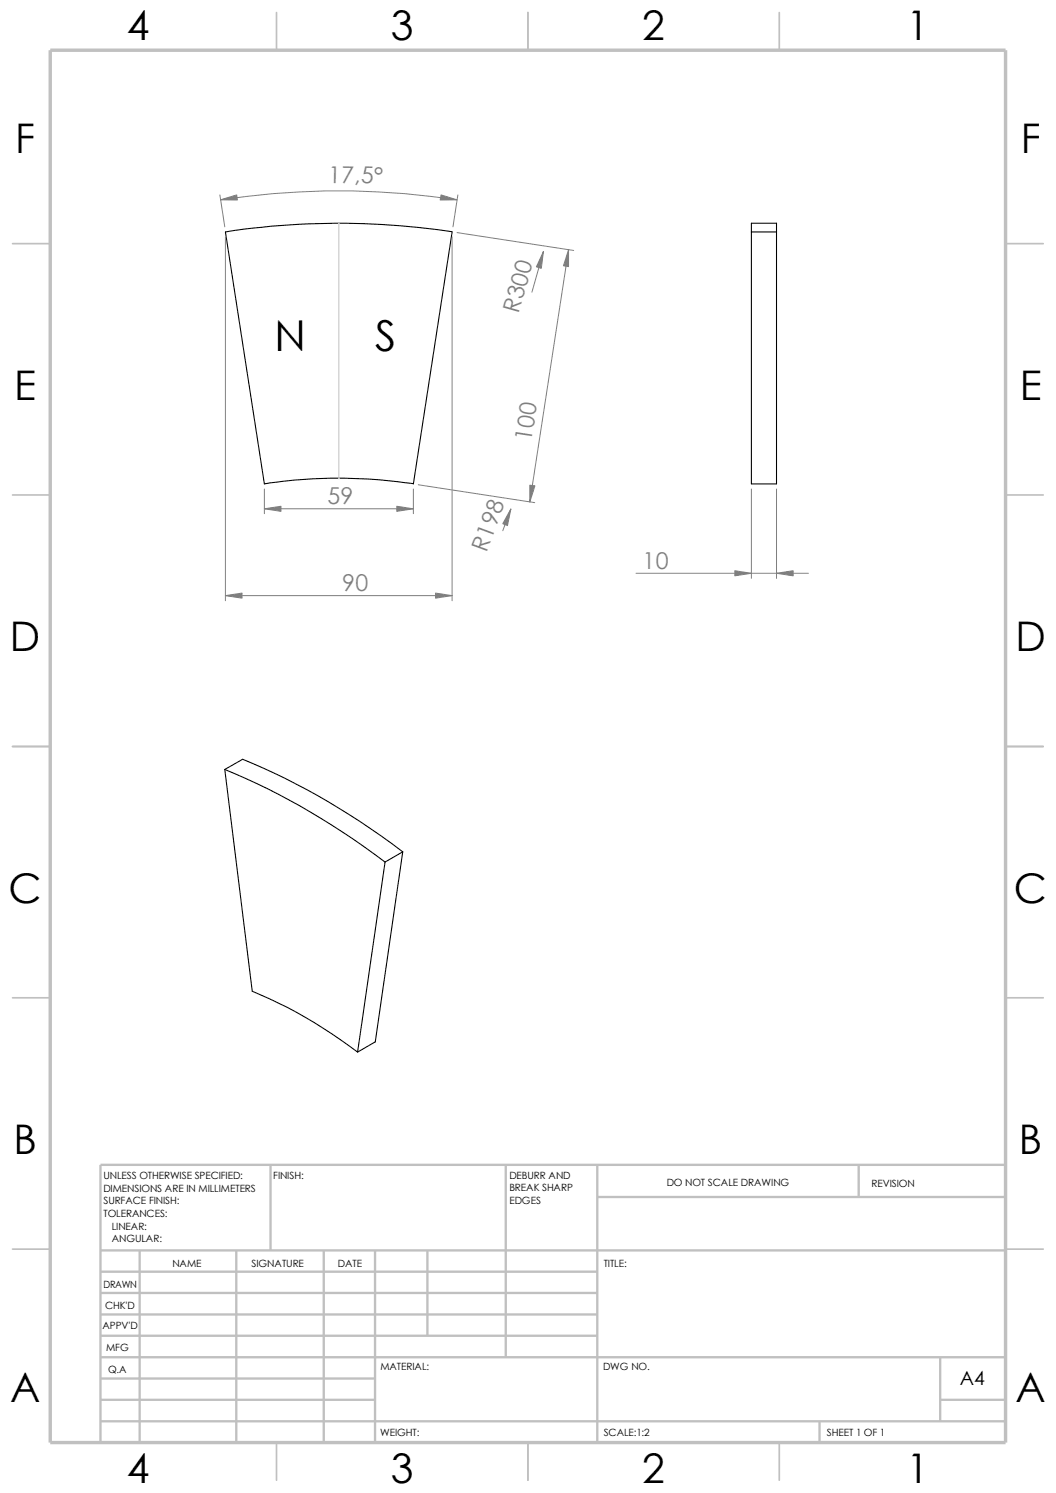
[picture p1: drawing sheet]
<svg xmlns="http://www.w3.org/2000/svg" width="210mm" height="297mm" viewBox="0 0 210 297" stroke-linecap="round" stroke-linejoin="round" font-family="sans-serif">
<g fill="none" stroke="#c0c0c0" stroke-width=".34">
<path d="M55 2.5v7.5M105 2.5v7.5M155 2.5v7.5M2.5 48.5h7.5M200 48.5h7.5M2.5 98.5h7.5M200 98.5h7.5M2.5 148.5h7.5M200 148.5h7.5M2.5 198.5h7.5M200 198.5h7.5M2.5 248.5h7.5"/>
<path d="M200 248.5h7.5M55 287v7.5M105 287v7.5M155 287v7.5"/>
</g>
<g fill="none" stroke="#c0c0c0" stroke-width=".47">
<path d="M53.8 231.7v17.1M100.6 231.7v38.3M118.8 231.7v55.3M118.8 238.1h81.2M170.8 231.7v6.4M200 231.7h-180v55.3M20 248.8h180M20 257.2h98.8M20 253h98.8M27.8 248.8v38.2M47 248.8v38.2M64.4 248.8v38.2"/>
<path d="M74.6 248.8v38.2M85 248.8v16.9M20 265.7h98.8M20 261.5h98.8M20 278.5h54.6M20 274.2h54.6M20 270h180M187 278.5h13M187 270v12.7M20 282.7h180M163 282.7v4.3"/>
</g>
<path d="M10 10h190v277h-190z" fill="none" stroke="#c0c0c0" stroke-width=".68" stroke-linecap="butt"/>
<path d="M89.9 46.1l-7.7 50.2M89.9 46.1a148.7 148.7 0 0 0-45.1 0l7.8 50.2a98.3 98.3 0 0 1 29.6-.1M149.4 46.1v-1.7h5v1.7M149.4 46.1v50.2h5v-50.2M149.4 46.1h5M44.7 153.1a140.1 140.1 0 0 1 31.9 18.4M44.7 153.1l3.6-2.1a138.7 138.7 0 0 1 31.8 18.5M44.7 153.1l5.5 44.1a94.1 94.1 0 0 1 20.9 12.1M76.6 171.5l-5.5 37.8M80.1 169.5l-3.5 2M80.1 169.5l-5.5 37.8-3.5 2" fill="none" stroke="#000" stroke-width=".21"/>
<path d="M67.4 44.4v50.8" fill="none" stroke="#c0c0c0" stroke-width=".2"/>
<g fill="#c0c0c0" stroke="#c0c0c0" stroke-width=".2">
<circle cx="67.4" cy="44.4" r=".08"/>
<circle cx="67.4" cy="95.2" r=".08"/>
</g>
<g fill="none" stroke="#808080" stroke-width=".2">
<path d="M43.7 38.8l1 6.3M43.9 39.8a154.5 154.5 0 0 1 47 0M91.1 38.8l-1 6.3M44.8 47.1v72.4M89.9 47.1v72.4M90.9 46.3l23.2 3.5M108.1 50l-2.3 8.1M113.1 49.7l-7.7 50.2M52.6 97.3v4.9M82.2 97.3v4.9M83.2 96.4l23.1 3.6M149.4 97.3v17.8"/>
<path d="M154.4 97.3v17.8M44.8 118.5h45.1M52.6 101.2h29.6M101.6 101.3l-1.6 4.3M126.5 114h34.3"/>
</g>
<g fill="#808080" stroke="#808080" stroke-width=".2">
<path d="M78.9 100.7l3.3 .5-3.3 .5z"/>
<path d="M113.1 49.7v3.3l-1-.1z"/>
<path d="M105.4 96.5l1 .1-1 3.3z"/>
<path d="M44.8 118.5l3.3-.5v1z"/>
<path d="M101.6 101.3l-.7 3.3-.9-.4z"/>
<path d="M52.6 101.2l3.3-.5v1z"/>
<path d="M43.9 39.8l3.2-1 .1 1z"/>
<path d="M87.7 38.8l3.2 1h-3.4z"/>
<path d="M86.6 118l3.3 .5-3.3 .5z"/>
<path d="M108.1 50l-.4 3.4-1-.3z"/>
<path d="M146.1 113.5l3.3 .5-3.3 .6z"/>
<path d="M154.4 114l3.3-.5v1.1z"/>
</g>
<g font-size="8.5">
<text x="54.6" y="69.8">N</text>
<text x="74.6" y="69.8">S</text>
</g>
<g font-size="8.1">
<text x="25.2" y="8">4</text>
<text x="77.7" y="8">3</text>
<text x="127.7" y="8">2</text>
<text x="180.3" y="8">1</text>
<text x="3" y="30.4">F</text>
<text x="203" y="30.4">F</text>
<text x="2.8" y="79.6">E</text>
<text x="202.8" y="79.6">E</text>
<text x="1.9" y="129.6">D</text>
<text x="202" y="129.6">D</text>
<text x="1.7" y="179.6">C</text>
<text x="201.6" y="179.6">C</text>
<text x="2.7" y="229.6">B</text>
<text x="202.6" y="229.6">B</text>
<text x="2" y="278.8">A</text>
<text x="201.9" y="278.8">A</text>
<text x="25.2" y="294.9">4</text>
<text x="77.7" y="294.9">3</text>
<text x="127.7" y="294.9">2</text>
<text x="180.3" y="294.9">1</text>
</g>
<g font-size="4.6" fill="#808080">
<text x="65.3" y="36.3" transform="rotate(1 65.3 36.3)">17,5°</text>
<text x="103.1" y="62.4" transform="rotate(-74 103.1 62.4)">R30</text>
<text x="105.7" y="87.9" transform="rotate(-81 105.7 87.9)">10</text>
<text x="65.1" y="100.3">59</text>
<text x="96.8" y="110" transform="rotate(-70 96.8 110)">R198</text>
<text x="127.8" y="113.1">10</text>
<text x="68.1" y="117.6">90</text>
</g>
<text font-size="3.9" x="190.9" y="275.5">A4</text>
<g font-size="2">
<text x="20.6" y="234.6">UNLESS OTHERWISE SPECIFIED:</text>
<text x="20.6" y="237.1">DIMENSIONS ARE IN MILLIMETERS</text>
<text x="20.6" y="239.6">SURFACE FINISH:</text>
<text x="54.4" y="234.6">FINISH:</text>
<text x="101.3" y="239.5">EDGES</text>
<text x="101.3" y="234.5">DEBURR AND</text>
<text x="101.3" y="237">BREAK SHARP</text>
<text x="132.6" y="236">DO NOT SCALE DRAWING</text>
<text x="173.3" y="236.2">REVISION</text>
<text x="20.6" y="242.1">TOLERANCES:</text>
<text x="22.2" y="244.6">LINEAR:</text>
<text x="22.2" y="247.1">ANGULAR:</text>
<text x="50" y="252">SIGNATURE</text>
<text x="67.2" y="252">DATE</text>
<text x="120.1" y="252">TITLE:</text>
<text x="20.6" y="256.2">DRAWN</text>
<text x="34.3" y="252.1">NAME</text>
<text x="20.9" y="260.4">CHK'D</text>
<text x="20.4" y="264.5">APPV'D</text>
<text x="21.1" y="268.8">MFG</text>
<text x="21.5" y="273.1">Q.A</text>
<text x="75.6" y="272.5">MATERIAL:</text>
<text x="119.9" y="272.5">DWG NO.</text>
<text x="75.6" y="285.6">WEIGHT:</text>
<text x="120.1" y="285.6">SCALE:1:2</text>
<text x="164.5" y="285.6">SHEET 1 OF 1</text>
</g>
</svg>
